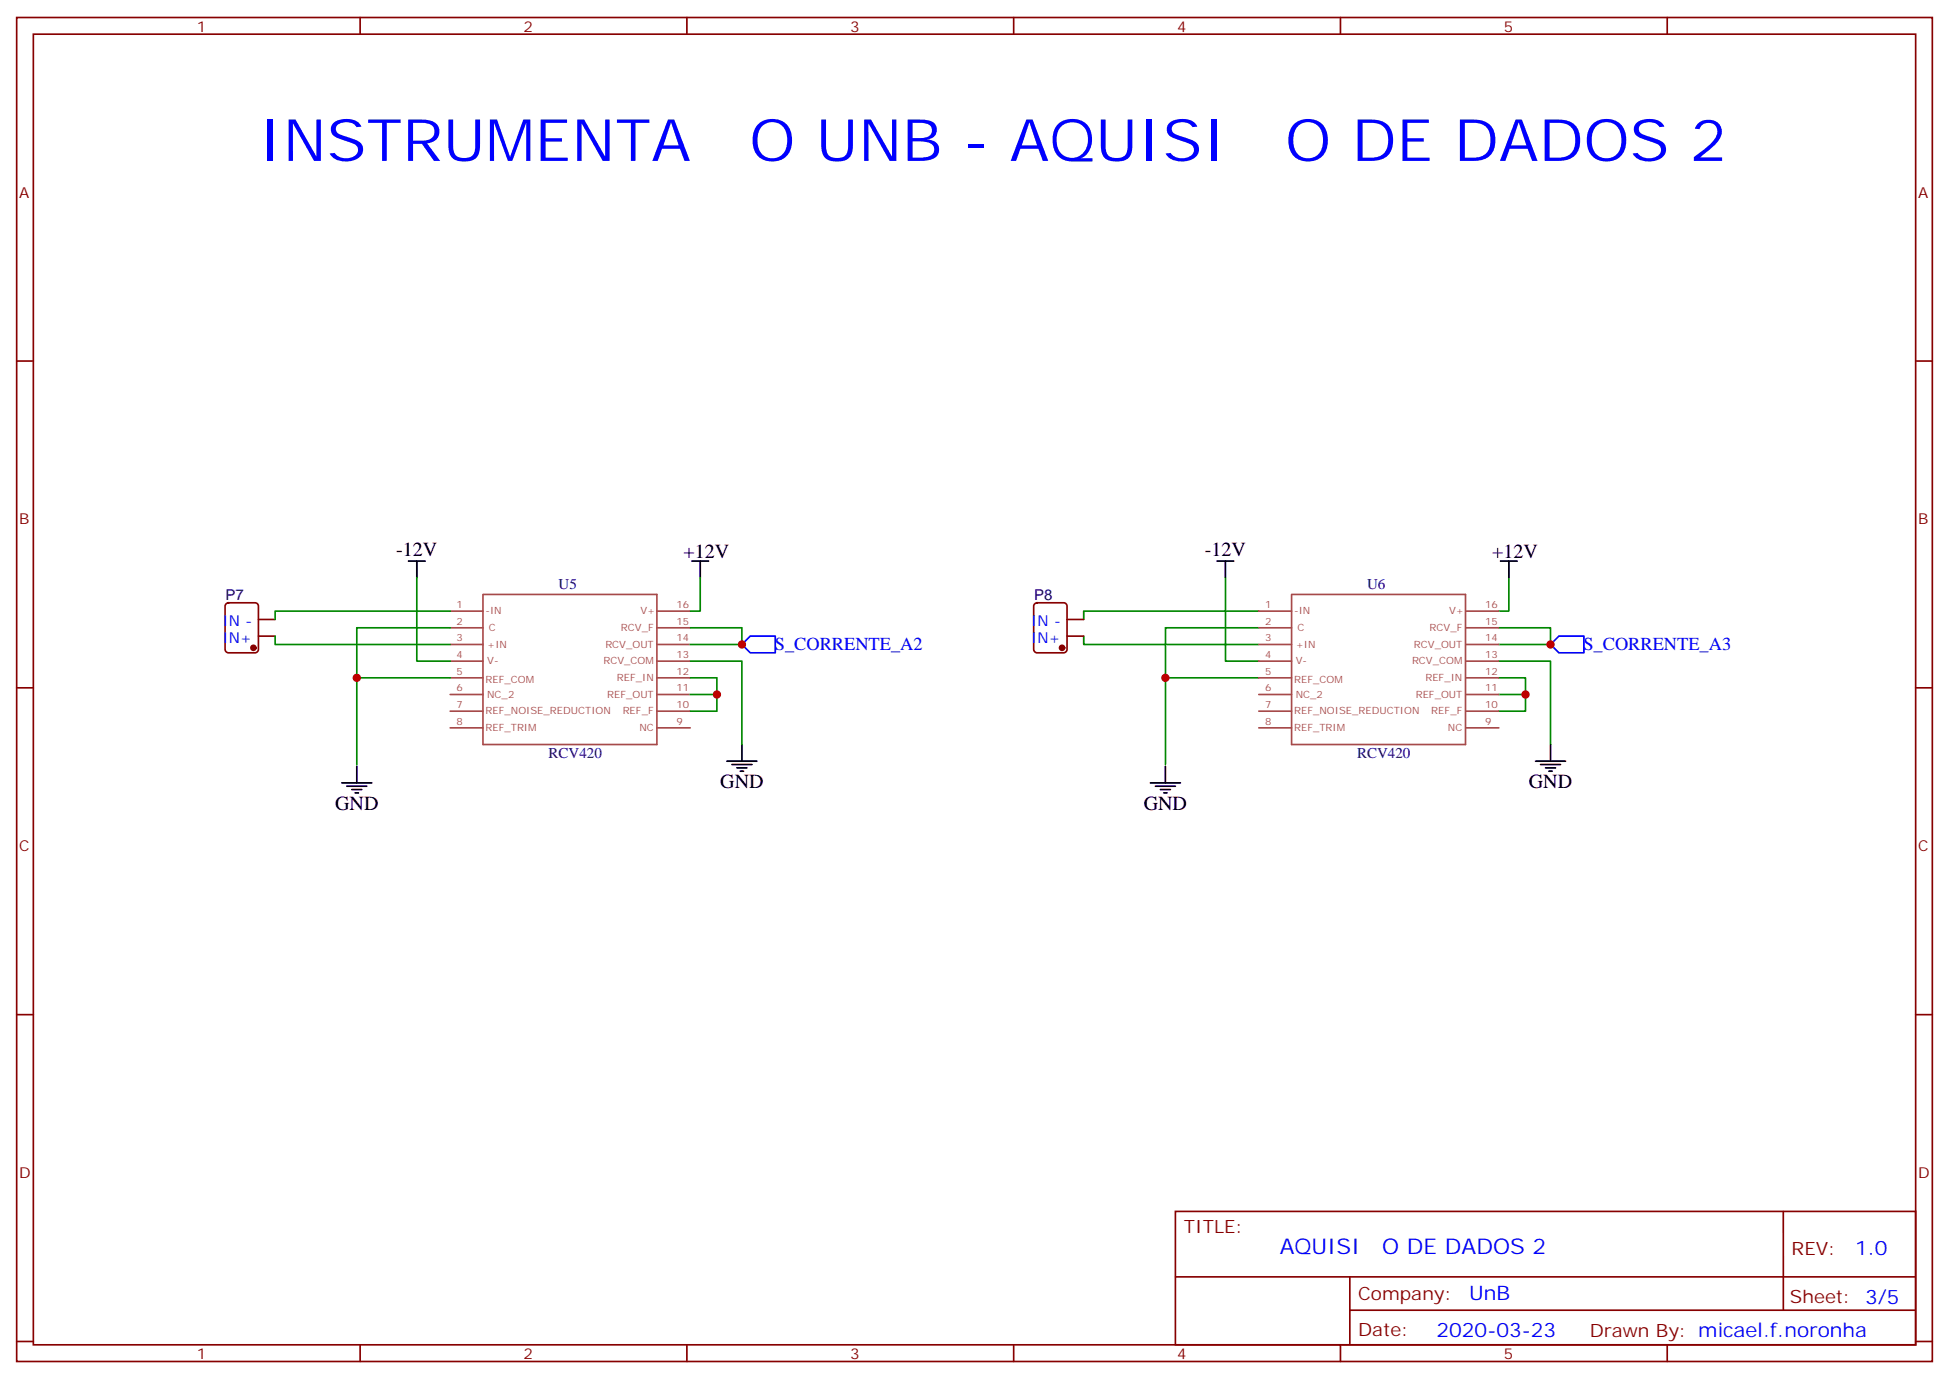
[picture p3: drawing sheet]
<svg xmlns="http://www.w3.org/2000/svg" width="412mm" height="292mm" viewBox="0 0 412 292" stroke-linecap="round" stroke-linejoin="round" font-family="sans-serif">
<g fill="none" stroke="#870000" stroke-width=".35">
<path d="M3.5 3.7h405.4v284.3h-405.4zM7.1 7.2h398.2v277.3h-398.2zM76.2 3.7v3.5M145.3 3.7v3.5M214.5 3.7v3.5M283.6 3.7v3.5M352.8 3.7v3.5M3.5 76.4h3.6M405.3 76.4h3.6M47.9 127.7l.4-.2h5.7a.71 .71 0 0 1 .7 .7v9.2a.76 .76 0 0 1-.7 .7h-5.7a.76 .76 0 0 1-.7-.7v-9.2zM54.7 134.6h3.5M54.7 131.1h3.5"/>
<path d="M219 127.7l.4-.2h5.7a.71 .71 0 0 1 .7 .7v9.2a.76 .76 0 0 1-.7 .7h-5.7a.76 .76 0 0 1-.7-.7v-9.2zM225.8 134.6h3.5M225.8 131.1h3.5M3.5 145.5h3.6M405.3 145.5h3.6M3.5 214.7h3.6M405.3 214.7h3.6M248.7 256.3h156.6v28.2h-156.6zM377.3 256.3v20.9M248.7 270.1h156.5M285.6 277.2h119.6M285.6 270.1v14.2"/>
<path d="M3.5 283.8h3.6M76.2 284.5v3.5M145.3 284.5v3.5M214.5 284.5v3.5M283.6 284.5v3.5M352.8 284.5v3.5M405.3 283.8h3.6"/>
</g>
<g fill="none" stroke="#a64a4a" stroke-width=".35">
<path d="M95.2 136.3h7M95.2 139.9h7M95.2 129.3h7M95.2 132.8h7M102.2 125.8v31.7h36.8v-31.7h-36.7M139.1 136.3h6.9M139.1 139.9h6.9M139.1 129.3h6.9M139.1 132.8h6.9M266.3 136.3h7M266.3 139.9h7M266.3 129.3h7"/>
<path d="M266.3 132.8h7M273.3 125.8v31.7h36.8v-31.7h-36.7M310.2 136.3h6.9M310.2 139.9h6.9M310.2 129.3h6.9M310.2 132.8h6.9M95.2 143.4h7M95.2 146.9h7M95.2 150.5h7M95.2 154h7M139.1 143.4h6.9M139.1 146.9h6.9"/>
<path d="M139.1 150.5h6.9M139.1 154h6.9M266.3 143.4h7M266.3 146.9h7M266.3 150.5h7M266.3 154h7M310.2 143.4h6.9M310.2 146.9h6.9M310.2 150.5h6.9M310.2 154h6.9"/>
</g>
<g fill="#870000" stroke="#870000" stroke-width=".35">
<circle cx="53.6" cy="137.1" r=".53"/>
<circle cx="224.7" cy="137.1" r=".53"/>
</g>
<g fill="none" stroke="#000" stroke-width=".35">
<path d="M86.4 118.7h3.6M88.2 118.7v3.5M146.4 118.7h3.5M148.2 118.7v3.5M257.5 118.7h3.6M259.3 118.7v3.5M317.5 118.7h3.5M319.3 118.7v3.5M157 157.5v3.5M328.1 157.5v3.5M72.3 165.6h6.4M73.4 166.3h4.2"/>
<path d="M74.4 167h2.2M75.1 167.7h.7M75.5 162.1v3.5M153.8 161h6.4M154.9 161.7h4.2M155.9 162.5h2.1M156.6 163.2h.7M243.4 165.6h6.4M244.5 166.3h4.2M245.5 167h2.1M246.2 167.7h.7M246.6 162.1v3.5"/>
<path d="M324.9 161h6.4M326 161.7h4.2M327 162.5h2.1M327.7 163.2h.7"/>
</g>
<g fill="none" stroke="#008700" stroke-width=".35">
<path d="M58.2 134.6v1.7h37M88.2 122.2v17.7h7M95.2 132.8h-19.7v28.9M95.2 129.3h-37v1.8M146 132.8h11v3.5h-11M146 139.9h11v17.6M148.2 122.2v7.1h-2.2M229.3 134.6v1.7h37M259.3 122.2v17.7h7M266.3 129.3h-37v1.8M266.3 132.8h-19.7v28.9M317.1 139.9h11v17.6"/>
<path d="M317.1 132.8h11v3.5h-11M319.3 122.2v7.1h-2.2M75.5 143.4h19.7M146 143.4h5.7v7.1h-5.7M146 146.9h5.7M246.6 143.4h19.7M317.1 143.4h5.7v7.1h-5.7M317.1 146.9h5.7"/>
</g>
<path d="M157 136.3l1.7-1.7h5.3v3.5h-5.3zM328.1 136.3l1.7-1.7h5.3v3.5h-5.3z" fill="none" stroke="#00f" stroke-width=".35"/>
<g fill="#c00">
<circle cx="246.6" cy="143.4" r=".88"/>
<circle cx="328.1" cy="136.3" r=".88"/>
<circle cx="322.8" cy="146.9" r=".88"/>
<circle cx="151.7" cy="146.9" r=".88"/>
<circle cx="157" cy="136.3" r=".88"/>
<circle cx="75.5" cy="143.4" r=".88"/>
</g>
<g font-size="12.3" fill="#00f">
<text x="54.7" y="34">INSTRUMENTA</text>
<text x="158.6" y="34">O UNB - AQUISI</text>
<text x="271.9" y="34">O DE DADOS 2</text>
</g>
<g font-size="4.6" fill="#00f">
<text x="270.8" y="265.3">AQUISI</text>
<text x="292.5" y="265.3">O DE DADOS 2</text>
</g>
<g font-size="4.2">
<text x="83.8" y="117.6">-12V</text>
<text x="144.6" y="118">+12V</text>
<text x="254.9" y="117.6">-12V</text>
<text x="315.7" y="118">+12V</text>
<text x="152.4" y="166.7">GND</text>
<text x="323.5" y="166.7">GND</text>
<text x="70.9" y="171.3">GND</text>
<text x="242" y="171.3">GND</text>
</g>
<g font-size="4.2" fill="#00f">
<text x="392.5" y="265.6">1.0</text>
<text x="310.9" y="275.1">UnB</text>
<text x="304" y="282.9">2020-03-23</text>
</g>
<g font-size="3.9" fill="#00f">
<text x="164" y="137.6">S_CORRENTE_A2</text>
<text x="335.1" y="137.6">S_CORRENTE_A3</text>
</g>
<g font-size="3.9" fill="#800">
<text x="250.5" y="260.9">TITLE:</text>
<text x="379.1" y="265.6">REV:</text>
<text x="287.4" y="275.1">Company:</text>
<text x="378.7" y="275.7">Sheet: 3/5</text>
<text x="287.4" y="282.8">Date:</text>
<text x="336.4" y="282.8">Drawn By: micael.f.noronha</text>
</g>
<g font-size="3.2" fill="#800">
<text x="41.6" y="6.7">1</text>
<text x="110.8" y="6.7">2</text>
<text x="179.9" y="6.7">3</text>
<text x="249.1" y="6.7">4</text>
<text x="318.2" y="6.7">5</text>
<text x="4.1" y="41.8">A</text>
<text x="405.9" y="41.8">A</text>
<text x="4.1" y="110.9">B</text>
<text x="405.9" y="110.9">B</text>
<text x="4.1" y="180.1">C</text>
<text x="405.9" y="180.1">C</text>
<text x="4.1" y="249.2">D</text>
<text x="405.9" y="249.2">D</text>
<text x="41.6" y="287.5">1</text>
<text x="110.8" y="287.5">2</text>
<text x="179.9" y="287.5">3</text>
<text x="249.1" y="287.5">4</text>
<text x="318.2" y="287.5">5</text>
</g>
<g font-size="3.2" fill="#000080">
<text x="118.2" y="124.7">U5</text>
<text x="289.3" y="124.7">U6</text>
<text x="47.7" y="126.9">P7</text>
<text x="218.8" y="126.9">P8</text>
<text x="116.1" y="160.3">RCV420</text>
<text x="287.2" y="160.3">RCV420</text>
</g>
<g font-size="3.2" fill="#00f">
<text x="47.1" y="136">IN+</text>
<text x="47.1" y="132.5">IN -</text>
<text x="218.2" y="136">IN+</text>
<text x="218.2" y="132.5">IN -</text>
</g>
<g font-size="2.1" fill="#a54b4b">
<text x="96.6" y="128.6">1</text>
<text x="102.7" y="130">-IN</text>
<text x="135.5" y="130">V+</text>
<text x="143.2" y="128.6">16</text>
<text x="267.7" y="128.6">1</text>
<text x="273.8" y="130">-IN</text>
<text x="306.6" y="130">V+</text>
<text x="314.3" y="128.6">16</text>
<text x="96.6" y="135.7">3</text>
<text x="96.6" y="132.1">2</text>
<text x="103.1" y="137">+IN</text>
<text x="103.4" y="133.5">C</text>
<text x="128.1" y="137">RCV_OUT</text>
<text x="131.4" y="133.5">RCV_F</text>
<text x="143.2" y="132.1">15</text>
<text x="143.2" y="135.7">14</text>
<text x="267.7" y="135.7">3</text>
<text x="267.7" y="132.1">2</text>
<text x="274.2" y="137">+IN</text>
<text x="274.5" y="133.5">C</text>
<text x="299.2" y="137">RCV_OUT</text>
<text x="302.5" y="133.5">RCV_F</text>
<text x="314.3" y="132.1">15</text>
<text x="314.3" y="135.7">14</text>
<text x="96.6" y="139.2">4</text>
<text x="96.6" y="142.7">5</text>
<text x="103.1" y="140.6">V-</text>
<text x="127.7" y="140.6">RCV_COM</text>
<text x="143.2" y="139.2">13</text>
<text x="143.2" y="142.7">12</text>
<text x="267.7" y="139.2">4</text>
<text x="267.7" y="142.7">5</text>
<text x="274.2" y="140.6">V-</text>
<text x="298.8" y="140.6">RCV_COM</text>
<text x="314.3" y="139.2">13</text>
<text x="314.3" y="142.7">12</text>
<text x="96.6" y="146.2">6</text>
<text x="96.6" y="149.8">7</text>
<text x="102.7" y="144.4">REF_COM</text>
<text x="103.1" y="147.6">NC_2</text>
<text x="128.5" y="147.6">REF_OUT</text>
<text x="130.5" y="144.1">REF_IN</text>
<text x="143.2" y="146.2">11</text>
<text x="143.2" y="149.8">10</text>
<text x="267.7" y="146.2">6</text>
<text x="267.7" y="149.8">7</text>
<text x="273.8" y="144.4">REF_COM</text>
<text x="274.2" y="147.6">NC_2</text>
<text x="299.6" y="147.6">REF_OUT</text>
<text x="301.6" y="144.1">REF_IN</text>
<text x="314.3" y="146.2">11</text>
<text x="314.3" y="149.8">10</text>
<text x="96.6" y="153.3">8</text>
<text x="102.7" y="151.1">REF_NOISE_REDUCTION</text>
<text x="102.7" y="154.7">REF_TRIM</text>
<text x="131.8" y="151.1">REF_F</text>
<text x="135.3" y="154.7">NC</text>
<text x="143.2" y="153.3">9</text>
<text x="267.7" y="153.3">8</text>
<text x="273.8" y="151.1">REF_NOISE_REDUCTION</text>
<text x="273.8" y="154.7">REF_TRIM</text>
<text x="302.9" y="151.1">REF_F</text>
<text x="306.4" y="154.7">NC</text>
<text x="314.3" y="153.3">9</text>
</g>
</svg>
